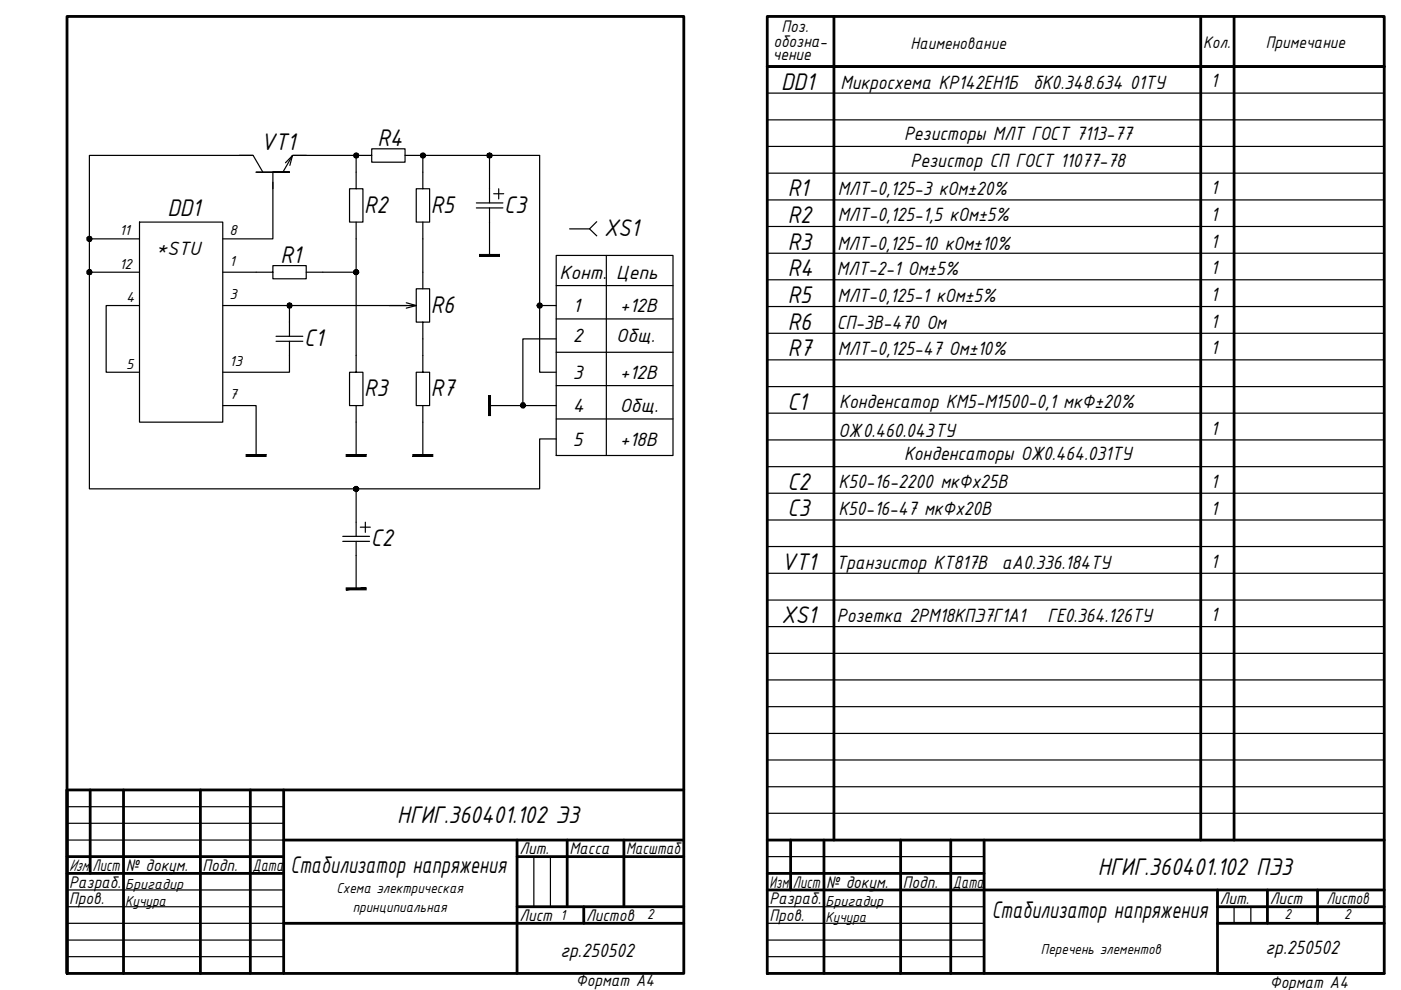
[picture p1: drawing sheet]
<svg xmlns="http://www.w3.org/2000/svg" width="297mm" height="210mm" viewBox="0 0 297 210" stroke-linecap="round" stroke-linejoin="round" font-family="sans-serif">
<!-- layer: 0 -->
<g fill="none" stroke="#000" stroke-width=".59">
<path d="M162.7 3.5h130.8v202.9h-130.8zM162.7 14.1h130.8M176.8 3.5v174.6M254.6 3.5v174.6M261.6 3.5v174.6M19.1 167.5v17.7M26.2 167.5v38.9M42.5 167.5v38.9M53.1 167.5v38.9M60.1 167.5v38.9M60.1 178.1h84.9M109.6 178.1v28.3"/>
<path d="M120.3 178.1v14.1M132.3 178.1v14.1M145 167.5h-130.8v38.9h130.8v-202.9h-130.8v202.9M162.7 178.1h130.8M167.6 178.1v10.6M174.7 178.1v28.3M191 178.1v28.3M201.6 178.1v28.3M208.6 178.1v28.3M14.2 181.6h45.9M14.2 185.2h45.9M60.1 195.8h84.9"/>
<path d="M109.6 181.6h35.4M109.6 192.2h35.4M123.8 192.2v3.6M162.7 185.2h45.9M162.7 188.7h130.8M258.1 188.7v17.7h35.4M258.1 195.8h35.4M258.1 192.2h35.4M268.7 188.7v7.1M279.3 188.7v7.1"/>
</g>
<g fill="none" stroke="#000" stroke-width=".25">
<path d="M162.7 3.5v10.6M162.7 19.7h130.8M176.8 3.5h49.5M270.9 3.5h7M50.8 32.9h-31.8v70.7h95.4v-10.5h3.5M53.6 32.9h-2.8h2.9l2 3.6M57.9 38.6v12h-10.7M57.9 36.5h3.5h-7.1h7.1h-3.5v3.5M60 36.5l2-3.6h13.5v7.1h1.4v7.1h-2.8v-7.1h1.4M60.5 34.5l1.5-1.5-.5 2.1M75.3 32.9h3.5v-1.3h7.1v2.8h-7.1v-1.5M85.9 32.9h3.5"/>
<path d="M103.8 32.9v10.1M162.7 25.4h130.8M162.7 31h130.8M162.7 36.7h130.8M19 57.7h10.6M19 50.6h10.6M29.6 47.1h17.6v42.4h-17.6zM47.2 57.7h10.7v-1.4h7v2.8h-7v-1.4M64.9 57.7h10.6M75.5 47.1v31.8h1.4v7.1h-2.8v-7.1h1.4M89.6 40h-1.3v7.1h2.8v-7.1h-1.5v-7.1h24.8v46h3.5M89.6 47.1v14.1"/>
<path d="M101 43h5.6M101 44.1h5.6M103.8 44.1v10.1M104.7 41.1h2.1M105.7 40v2.2M117.9 54.2h24.8v42.4h-24.8zM125 48.5l1.5 1.5M126.5 47l-1.5 1.5h-4.2M128.6 54.2v42.4M162.7 42.4h130.8M162.7 48h130.8M162.7 53.7h130.8"/>
<path d="M162.7 59.3h130.8M29.6 64.8h-7.1v14.1h7.1M47.2 64.8h38.9M58.5 71.3h5.7M58.5 72.4h5.7M61.4 72.4v6.5h-14.2M61.4 64.8v6.5M86.1 64.2l2.2 .6h-5.7M88.3 64.8l-2.2 .5M89.6 68.3h1.5v-7.1h-2.8v7.1h1.3v10.6h1.5v7.1h-2.8v-7.1h1.3M114.4 64.8h3.5M117.9 71.9h-7v14.1"/>
<path d="M117.9 60.6h24.8M117.9 67.6h24.8M117.9 74.7h24.8M162.7 65h130.8M162.7 70.7h130.8M162.7 76.3h130.8M47.2 86h7.1v10.6M75.5 86v10.6M89.6 86v10.6M103.8 86h14.1M117.9 81.8h24.8M117.9 88.8h24.8"/>
<path d="M162.7 82h130.8M162.7 87.6h130.8M162.7 93.3h130.8M162.7 98.9h130.8M72.7 113.7h5.6M72.7 114.8h5.6M75.5 103.6v10.1M75.5 114.8v10.1M76.4 111.8h2.1M77.5 110.7v2.2M162.7 104.6h130.8M162.7 110.3h130.8"/>
<path d="M162.7 115.9h130.8M162.7 121.6h130.8M162.7 127.2h130.8M162.7 132.9h130.8M162.7 138.5h130.8M162.7 144.2h130.8M162.7 149.8h130.8M162.7 155.5h130.8M14.2 171h45.9M14.2 174.6h45.9M14.2 178.1h45.9M109.6 178.1v3.5"/>
<path d="M162.7 161.1h130.8M162.7 166.8h130.8M162.7 172.4h130.8M226.3 178.1h44.6M14.2 188.7h45.9M14.2 192.2h45.9M14.2 199.3h45.9M14.2 195.8h45.9M113.2 181.6v10.6M116.7 181.6v10.6M162.7 188.7h45.9M162.7 192.2h45.9"/>
<path d="M162.7 199.3h45.9M162.7 195.8h45.9M162.7 181.6h45.9M162.7 185.2h45.9M258.1 188.7v3.5M261.6 192.2v3.6M265.2 192.2v3.6M14.2 202.8h45.9M162.7 202.8h45.9M162.7 206.4h130.8"/>
</g>
<g fill="#000" stroke="#000" stroke-width=".21">
<path d="M75 32.9l.1 .3 .4-.3zM75.1 33.2l.4-.3-.2 .5zM75.5 32.9l-.2 .5 .2 .1z"/>
<path d="M75.3 32.5l.2 .4v-.5zM75.3 32.5l.2 .4-.4-.2zM75.1 32.7l-.1 .2h.5z"/>
<path d="M75.5 32.9v.6l.3-.1zM75.5 32.9l.5 .3-.2 .2zM75.5 32.9l.5 .3 .1-.3z"/>
<path d="M75.5 32.9h.6l-.1-.2zM75.8 32.5l.2 .2-.5 .2zM75.5 32.4v.5l.3-.4z"/>
<path d="M89.1 32.9l.1 .3 .5-.3zM89.2 33.2l.5-.3-.3 .5zM89.7 32.9l-.3 .5 .3 .1z"/>
<path d="M89.4 32.5l.3 .4v-.5zM89.4 32.5l.3 .4-.5-.2zM89.2 32.7l-.1 .2h.6z"/>
<path d="M89.7 32.9v.6l.2-.1zM89.7 32.9l.4 .3-.2 .2zM89.7 32.9l.4 .3 .1-.3z"/>
<path d="M89.7 32.9h.5l-.1-.2zM89.9 32.5l.2 .2-.4 .2zM89.7 32.4v.5l.2-.4z"/>
<path d="M103.3 32.9v.3l.5-.3zM103.3 33.2l.5-.3-.3 .5zM103.8 32.9l-.3 .5 .3 .1z"/>
<path d="M103.5 32.5l.3 .4v-.5zM103.3 32.7l.2-.2 .3 .4zM103.3 32.7v.2h.5z"/>
<path d="M103.8 32.9v.6l.3-.1zM103.8 32.9l.5 .3-.2 .2zM103.8 32.9l.5 .3v-.3z"/>
<path d="M103.8 32.9h.5v-.2zM104.1 32.5l.2 .2-.5 .2zM103.8 32.4v.5l.3-.4z"/>
<path d="M18.4 50.6l.1 .3 .5-.3zM18.5 50.9l.5-.3-.3 .5zM19 50.6l-.3 .5 .3 .1z"/>
<path d="M18.4 57.7l.1 .3 .5-.3zM18.5 58l.5-.3-.3 .5zM19 57.7l-.3 .5h.3z"/>
<path d="M18.7 50.2l.3 .4v-.5zM18.5 50.4l.2-.2 .3 .4zM18.5 50.4l-.1 .2h.6z"/>
<path d="M19 50.6v.6l.2-.1zM19 50.6l.4 .3-.2 .2zM19 50.6l.4 .3 .1-.3z"/>
<path d="M18.7 57.2l.3 .5v-.5zM18.5 57.5l.2-.3 .3 .5zM18.5 57.5l-.1 .2h.6z"/>
<path d="M19 57.7v.5h.2zM19 57.7l.4 .3-.2 .2zM19 57.7l.4 .3 .1-.3z"/>
<path d="M19 50.6h.5l-.1-.2zM19.2 50.2l.2 .2-.4 .2zM19 50.1v.5l.2-.4z"/>
<path d="M19 57.7h.5l-.1-.2zM19.2 57.2l.2 .3-.4 .2zM19 57.2v.5l.2-.5z"/>
<path d="M75 57.7v.3l.5-.3zM75 58l.5-.3-.2 .5zM75.5 57.7l-.2 .5h.2z"/>
<path d="M75.3 57.2l.2 .5v-.5zM75.3 57.2l.2 .5-.5-.2zM75 57.5v.2h.5z"/>
<path d="M75.5 57.7v.5h.3zM75.5 57.7l.5 .3-.2 .2zM75.5 57.7l.5 .3 .1-.3z"/>
<path d="M75.5 57.7h.6l-.1-.2zM75.8 57.2l.2 .3-.5 .2zM75.5 57.2v.5l.3-.5z"/>
<path d="M101.7 53.9v.5l4.2-.5zM101.7 54.4l4.2-.5v.5z"/>
<path d="M60.9 64.8v.2l.5-.2zM60.9 65l.5-.2-.3 .4zM61.4 64.8l-.3 .4 .3 .1z"/>
<path d="M61.1 64.3l.3 .5v-.6zM61.1 64.3l.3 .5-.5-.3zM60.9 64.5v.3h.5z"/>
<path d="M61.4 64.8v.5l.3-.1zM61.4 64.8l.4 .2-.1 .2zM61.4 64.8l.4 .2 .1-.2z"/>
<path d="M61.4 64.8h.5l-.1-.3zM61.7 64.3l.1 .2-.4 .3zM61.4 64.2v.6l.3-.5z"/>
<path d="M113.9 64.8v.2l.5-.2zM113.9 65l.5-.2-.2 .4zM114.4 64.8l-.2 .4 .2 .1z"/>
<path d="M114.2 64.3l.2 .5v-.6zM114.2 64.3l.2 .5-.5-.3zM113.9 64.5v.3h.5z"/>
<path d="M114.4 64.8v.5l.3-.1zM114.4 64.8l.5 .2-.2 .2zM114.4 64.8l.5 .2v-.2z"/>
<path d="M114.4 64.8h.5v-.3zM114.7 64.3l.2 .2-.5 .3zM114.4 64.2v.6l.3-.5z"/>
<path d="M52.2 96.4v.4l4.2-.4zM52.2 96.8l4.2-.4v.4z"/>
<path d="M73.4 96.4v.4l4.2-.4zM73.4 96.8l4.2-.4v.4z"/>
<path d="M87.5 96.4v.4l4.3-.4zM87.5 96.8l4.3-.4v.4z"/>
<path d="M103.6 83.9v4.2h.4zM103.6 83.9h.4v4.2z"/>
<path d="M110.3 86l.1 .2 .5-.2zM110.4 86.2l.5-.2-.3 .4zM110.9 86l-.3 .4 .3 .1z"/>
<path d="M110.6 85.5l.3 .5v-.6zM110.6 85.5l.3 .5-.5-.3zM110.4 85.7l-.1 .3h.6z"/>
<path d="M110.9 86v.5l.3-.1zM110.9 86l.4 .2-.1 .2zM110.9 86l.4 .2 .1-.2z"/>
<path d="M110.9 86h.5l-.1-.3zM111.2 85.5l.1 .2-.4 .3zM110.9 85.4v.6l.3-.5z"/>
<path d="M75 103.6v.3l.5-.3zM75 103.9l.5-.3-.2 .5zM75.5 103.6l-.2 .5 .2 .1z"/>
<path d="M75.3 103.2l.2 .4v-.5zM75 103.4l.3-.2 .2 .4zM75 103.4v.2h.5z"/>
<path d="M75.5 103.6v.6l.3-.1zM75.5 103.6l.5 .3-.2 .2zM75.5 103.6l.5 .3 .1-.3z"/>
<path d="M75.5 103.6h.6l-.1-.2zM75.8 103.2l.2 .2-.5 .2zM75.5 103.1v.5l.3-.4z"/>
<path d="M73.4 124.6v.5l4.2-.5zM73.4 125.1l4.2-.5v.5z"/>
</g>
<g font-size="5.5">
<text x="165.6" y="19">DD1</text>
<text x="55.3" y="31.7">VT1</text>
<text x="80" y="31">R4</text>
<text x="167" y="41.6">R1</text>
<text x="35.5" y="45.9">DD1</text>
<text x="77.2" y="45.1">R2</text>
<text x="91.3" y="45.1">R5</text>
<text x="106.9" y="45.1">C3</text>
<text x="167" y="47.3">R2</text>
<text x="128.1" y="50.1">XS1</text>
<text x="167" y="52.9">R3</text>
<text x="59.5" y="55.8">R1</text>
<text x="167" y="58.6">R4</text>
<text x="167" y="64.2">R5</text>
<text x="91.3" y="66.4">R6</text>
<text x="167" y="69.9">R6</text>
<text x="64.5" y="73.4">C1</text>
<text x="167" y="75.6">R7</text>
<text x="77.2" y="84">R3</text>
<text x="91.3" y="84">R7</text>
<text x="167" y="86.9">C1</text>
<text x="167" y="103.9">C2</text>
<text x="167" y="109.5">C3</text>
<text x="78.6" y="115.8">C2</text>
<text x="165.7" y="120.8">VT1</text>
<text x="165.7" y="132.1">XS1</text>
<text x="84.2" y="174.5">НГИГ.360401.102 Э3</text>
<text x="61.6" y="185.2">Стабилизатор напряжения</text>
<text x="232.7" y="185.6">НГИГ.360401.102 ПЭ3</text>
<text x="210.3" y="194.7">Стабилизатор напряжения</text>
</g>
<g font-size="4.4">
<text x="178.2" y="18.8">Микросхема КР142ЕН1Б бК0.348.634 01ТУ</text>
<text x="256.7" y="18.3">1</text>
<text x="191.7" y="29.6">Резисторы МЛТ ГОСТ 7113-77</text>
<text x="193.1" y="35.3">Резистор СП ГОСТ 11077-78</text>
<text x="177.6" y="41.3">МЛТ-0,125-3 кОм±20%</text>
<text x="256.7" y="41.2">1</text>
<text x="177.6" y="47">МЛТ-0,125-1,5 кОм±5%</text>
<text x="256.7" y="46.9">1</text>
<text x="177.5" y="53">МЛТ-0,125-10 кОм±10%</text>
<text x="256.7" y="52.5">1</text>
<text x="33.1" y="54.2">*STU</text>
<text x="118.6" y="59.1">Конт.</text>
<text x="130.7" y="59.1">Цепь</text>
<text x="177.4" y="58.4">МЛТ-2-1 Ом±5%</text>
<text x="256.7" y="58.2">1</text>
<text x="177.6" y="64">МЛТ-0,125-1 кОм±5%</text>
<text x="256.7" y="63.9">1</text>
<text x="121.5" y="66.2">1</text>
<text x="131.4" y="66.2">+12В</text>
<text x="177.4" y="69.7">СП-3В-470 Ом</text>
<text x="256.7" y="69.5">1</text>
<text x="121.5" y="72.6">2</text>
<text x="130.7" y="72.6">Общ.</text>
<text x="177.6" y="75.2">МЛТ-0,125-47 Ом±10%</text>
<text x="256.7" y="75.2">1</text>
<text x="121.5" y="80.3">3</text>
<text x="131.4" y="80.3">+12В</text>
<text x="121.5" y="87.4">4</text>
<text x="131.4" y="87.4">Общ.</text>
<text x="177.9" y="86.5">Конденсатор КМ5-М1500-0,1 мкФ±20%</text>
<text x="121.5" y="94.5">5</text>
<text x="131.4" y="94.5">+18B</text>
<text x="177.8" y="92.6">ОЖ0.460.043ТУ</text>
<text x="256.7" y="92.1">1</text>
<text x="191.7" y="97.5">Конденсаторы ОЖ0.464.031ТУ</text>
<text x="177.8" y="103.5">К50-16-2200 мкФх25В</text>
<text x="256.7" y="103.4">1</text>
<text x="177.7" y="109.1">К50-16-47 мкФх20В</text>
<text x="256.7" y="109.1">1</text>
<text x="177.3" y="120.7">Транзистор КТ817В аА0.336.184ТУ</text>
<text x="256.7" y="120.4">1</text>
<text x="177.4" y="131.9">Розетка 2РМ18КПЭ7Г1А1</text>
<text x="222.1" y="131.9">ГЕ0.364.126ТУ</text>
<text x="256.7" y="131.7">1</text>
<text x="118.9" y="202.8">гр.250502</text>
<text x="268.3" y="202.3">гр.250502</text>
</g>
<g font-size="3.8">
<text x="164" y="9.9">обозна-</text>
<text x="165.7" y="6.8">Поз.</text>
<text x="193" y="10.3">Наименование</text>
<text x="255.1" y="10.1">Кол.</text>
<text x="268.4" y="10.2">Примечание</text>
<text x="163.9" y="12.8">чение</text>
<text x="14.7" y="184.7">Изм.</text>
<text x="19.6" y="184.7">Лист</text>
<text x="26.7" y="184.7">№ докум.</text>
<text x="43" y="184.7">Подп.</text>
<text x="53.5" y="184.7">Дата</text>
<text x="110.1" y="181.2">Лит.</text>
<text x="120.7" y="181.2">Масса</text>
<text x="132.7" y="181.2">Масштаб</text>
<text x="14.7" y="188.2">Разраб.</text>
<text x="14.7" y="191.7">Пров.</text>
<text x="163.1" y="188.2">Изм.</text>
<text x="163.1" y="191.7">Разраб.</text>
<text x="168.1" y="188.2">Лист</text>
<text x="175.2" y="188.2">№ докум.</text>
<text x="191.4" y="188.2">Подп.</text>
<text x="202" y="188.2">Дата</text>
<text x="258.6" y="191.7">Лит.</text>
<text x="269.2" y="191.7">Лист</text>
<text x="281.2" y="191.7">Листов</text>
<text x="110.1" y="195.3">Лист</text>
<text x="124.3" y="195.3">Листов</text>
<text x="163.1" y="195.3">Пров.</text>
<text x="122.1" y="209.1">Формат А4</text>
<text x="269.2" y="209.4">Формат А4</text>
</g>
<g font-size="3.3">
<text x="25.3" y="49.9">11</text>
<text x="48.7" y="49.9">8</text>
<text x="25.3" y="57">12</text>
<text x="48.7" y="56.3">1</text>
<text x="26.7" y="64.1">4</text>
<text x="48.7" y="63.4">3</text>
<text x="48.7" y="77.5">13</text>
<text x="26.7" y="78.2">5</text>
<text x="48.7" y="84.6">7</text>
<text x="26.5" y="188.5">Бригадир</text>
<text x="26.5" y="192">Кучура</text>
<text x="71.3" y="189.4">Схема электрическая</text>
<text x="175" y="192">Бригадир</text>
<text x="74.8" y="193.4">принципиальная</text>
<text x="118.9" y="195.1">1</text>
<text x="137.2" y="194.9">2</text>
<text x="175" y="195.6">Кучура</text>
<text x="272.3" y="194.9">2</text>
<text x="285" y="194.9">2</text>
<text x="220.7" y="202.2">Перечень элементов</text>
</g>
</svg>
